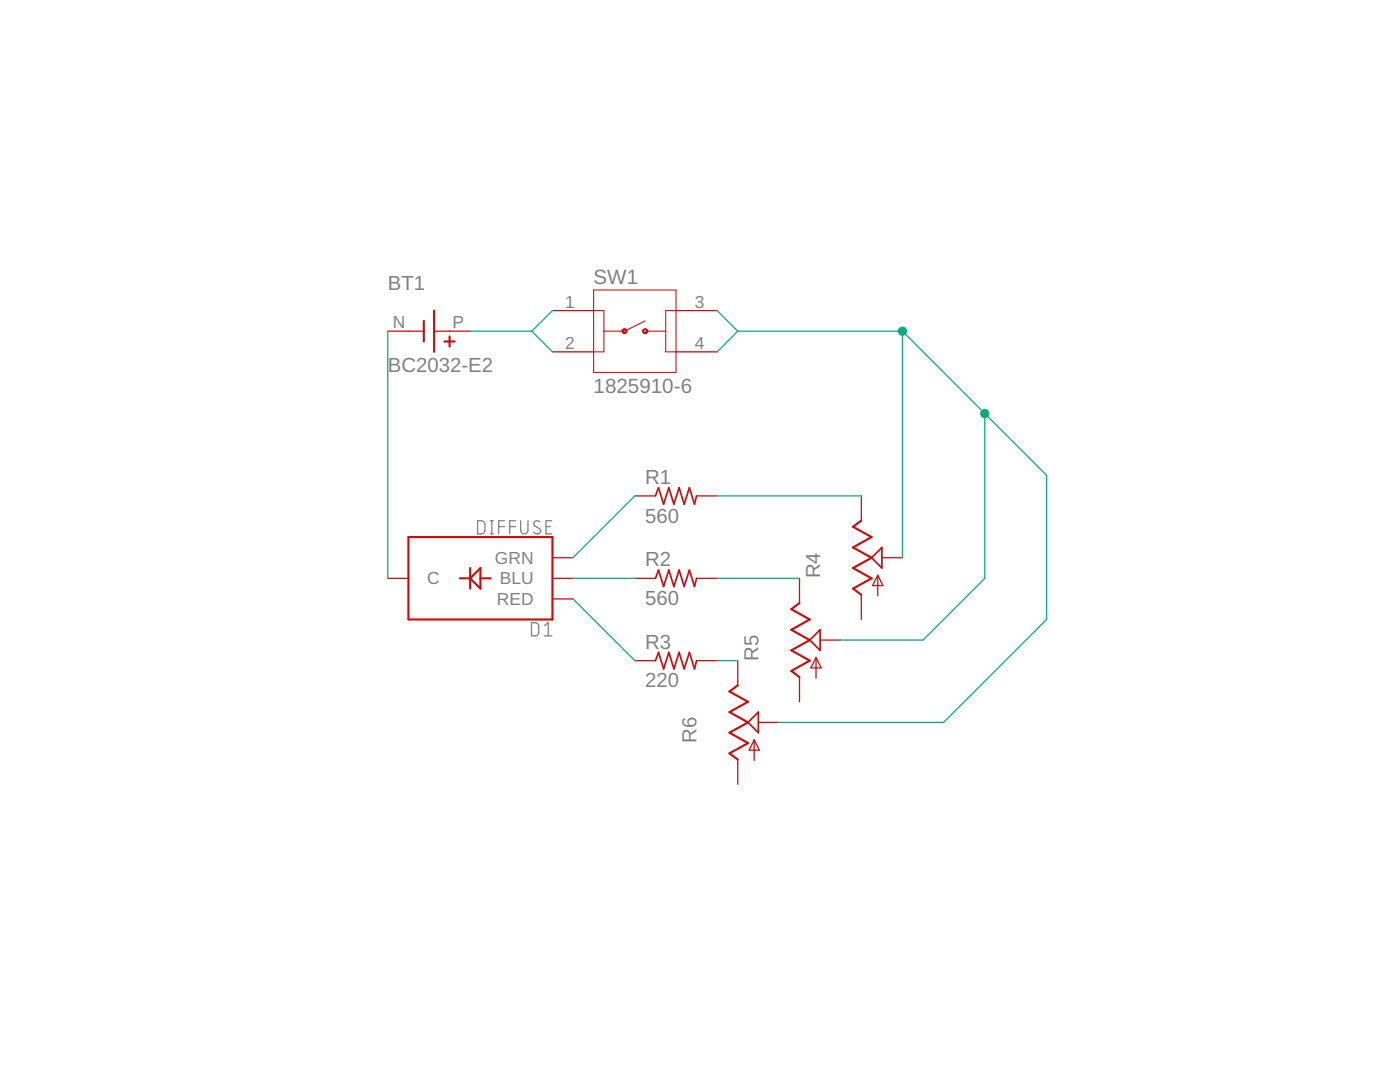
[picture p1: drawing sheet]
<svg xmlns="http://www.w3.org/2000/svg" width="279mm" height="216mm" viewBox="0 0 279 216" stroke-linecap="round" stroke-linejoin="round" font-family="sans-serif">
<g fill="none" stroke="#808080" stroke-width=".25">
<path d="M95.3 103.9a1.25 1.25 0 0 1 1.3 .3l.2 .4-.1 1.4a.68 .68 0 0 1-.7 .5h-.7zM97.9 103.9h.5M97.9 106.5h.5M98.1 103.9v2.6M99.5 105.1h1.2M100.7 103.9h-1.2v2.6M101.7 105.1h1.2M102.9 103.9h-1.2v2.6M103.9 103.9v1.9a.73 .73 0 0 0 .7 .7 .73 .73 0 0 0 .8-.7v-1.9M107.8 104.1a.66 .66 0 0 0-1-.1 .66 .66 0 0 0 0 1l.8 .5a.63 .63 0 0 1 .1 .9 .63 .63 0 0 1-.9 0l-.4-.2M109 105.1h.9M110.1 103.9h-1.1v2.6h1.1"/>
<path d="M106.1 124.2a1.25 1.25 0 0 1 1.3 .3l.1 .5v1.4a.67 .67 0 0 1-.7 .5h-.7zM108.7 126.9h1.4M108.7 124.8l.7-.6v2.7"/>
</g>
<path d="M84.6 64v4.1M86.6 62v8.2M88.7 68.1h2M89.7 67.1v2.1M81.5 107.2h28.8v16.4h-28.8zM91.8 115.4h2M93.8 115.4l2.1-2.1v4.2zM93.8 113.3v4.2M95.9 115.4h2M171.9 103.9l-1.7 1.2 3.7 2.1-3.7 2 3.7 2.1-3.7 2 3.7 2.1-3.7 2.1 1.7 1.2M147.2 136.8l-1.6 1.2 3.7 2-3.7 2.1 3.7 2-3.7 2.1 3.7 2.1-3.7 2 1.6 1.3M159.6 120.3l-1.7 1.3 3.7 2-3.7 2.1 3.7 2-3.7 2.1 3.7 2-3.7 2.1 1.7 1.2" fill="none" stroke="#c90d0c" stroke-width=".42"/>
<g fill="none" stroke="#c90d0c" stroke-width=".25">
<path d="M77.4 66.1h7.2M86.6 66.1h7.2M110.3 62h8.2M110.3 70.2h8.2M134.9 62h8.2M134.9 70.2h8.2M126.7 99h4.1M139 99h4.1M171.9 99v4.9M77.4 115.4h4.1M110.3 115.4h4.1M110.3 111.3h4.1"/>
<path d="M110.3 119.5h4.1M126.7 115.4h4.1M139 115.4h4.1M159.6 115.4v4.9M171.9 118.7v4.9M175.2 114.8v4.1M175.2 114.8l1 2h-2.1zM176 111.3h4.1M126.7 131.8h4.1M139 131.8h4.1M147.2 131.8v5M159.6 135.1v4.9"/>
<path d="M162.9 131.2v4.1M162.9 131.2l1 2.1h-2.1zM163.7 127.7h4.1M147.2 151.6v4.9M150.5 147.6v4.2M150.5 147.6l1.1 2.1h-2.1zM151.3 144.1h4.1"/>
</g>
<path d="M130.8 99l.6-1.7 1 3.3 1.1-3.3 1 3.3 1-3.3 1 3.3 1.1-3.3 1 3.3 .4-1.6M130.8 115.4l.6-1.7 1 3.3 1.1-3.3 1 3.3 1-3.3 1 3.3 1.1-3.3 1 3.3 .4-1.6M173.9 111.3l2.1-2.1v4.1zM130.8 131.8l.6-1.6 1 3.3 1.1-3.3 1 3.3 1-3.3 1 3.3 1.1-3.3 1 3.3 .4-1.7M161.6 127.7l2.1-2v4.1zM149.3 144.1l2-2v4.1z" fill="none" stroke="#c90d0c" stroke-width=".34"/>
<path d="M118.5 57.9h16.4v16.4h-16.4zM118.5 62h2v8.2h-2M128.8 64l-4.1 2.1h-4.2M128.8 66.1h4.1M134.9 62h-2v8.2h2" fill="none" stroke="#c90d0c" stroke-width=".21"/>
<g fill="#c90d0c" stroke="#c90d0c" stroke-width=".2">
<path d="M124.3 65.7a.52 .52 0 0 1 .8 .2 .52 .52 0 0 1-.3 .7 .52 .52 0 0 1-.7-.5h.2a.32 .32 0 0 1 .5-.3 .32 .32 0 0 1 .1 .5 .32 .32 0 0 1-.5-.1l-.1-.1h-.2z" fill-rule="evenodd"/>
<path d="M128.4 65.7a.52 .52 0 0 1 .8 .2 .52 .52 0 0 1-.4 .7 .52 .52 0 0 1-.6-.5h.2a.31 .31 0 0 1 .4-.3 .31 .31 0 0 1 .2 .5 .31 .31 0 0 1-.5-.1l-.1-.1h-.2z" fill-rule="evenodd"/>
</g>
<g fill="none" stroke="#0dab76" stroke-width=".25">
<path d="M77.4 66.1v49.3M93.8 66.1h12.4M106.2 66.1l4.1 4.1M110.3 62l-4.1 4.1M143.1 62l4.1 4.1M147.2 66.1h32.9M147.2 66.1l-4.1 4.1M180.1 66.1v45.2M180.1 66.1l16.4 16.4M126.7 99l-12.3 12.3M143.1 99h28.8M196.5 82.5v32.9l-12.3 12.3h-16.4"/>
<path d="M196.5 82.5l12.4 12.3v28.8l-20.6 20.5h-32.9M114.4 119.5l12.3 12.3M114.4 115.4h12.3M143.1 115.4h16.5M143.1 131.8h4.1"/>
</g>
<g fill="#0dab76" stroke="#0dab76" stroke-width=".2">
<circle cx="196.5" cy="82.5" r=".83"/>
<circle cx="180.1" cy="66.1" r=".83"/>
</g>
<g font-size="4.1" fill="#808080">
<text x="77.4" y="57.9">BT1</text>
<text x="118.5" y="56.6">SW1</text>
<text x="77.4" y="74.3">BC2032-E2</text>
<text x="118.5" y="78.4">1825910-6</text>
<text x="128.7" y="96.5">R1</text>
<text x="128.7" y="104.3">560</text>
<text x="128.7" y="113">R2</text>
<text x="163.7" y="115.4" transform="rotate(-90 163.7 115.4)">R4</text>
<text x="128.7" y="120.7">560</text>
<text x="128.7" y="129.4">R3</text>
<text x="151.3" y="131.8" transform="rotate(-90 151.3 131.8)">R5</text>
<text x="128.7" y="137.2">220</text>
<text x="139" y="148.3" transform="rotate(-90 139 148.3)">R6</text>
</g>
<g font-size="3.5" fill="#808080">
<text x="78.4" y="65.5">N</text>
<text x="90.3" y="65.5">P</text>
<text x="112.8" y="61.4">1</text>
<text x="138.7" y="61.4">3</text>
<text x="112.8" y="69.6">2</text>
<text x="138.7" y="69.6">4</text>
<text x="98.8" y="112.5">GRN</text>
<text x="85.3" y="116.6">C</text>
<text x="99.8" y="116.6">BLU</text>
<text x="99.2" y="120.7">RED</text>
</g>
</svg>
